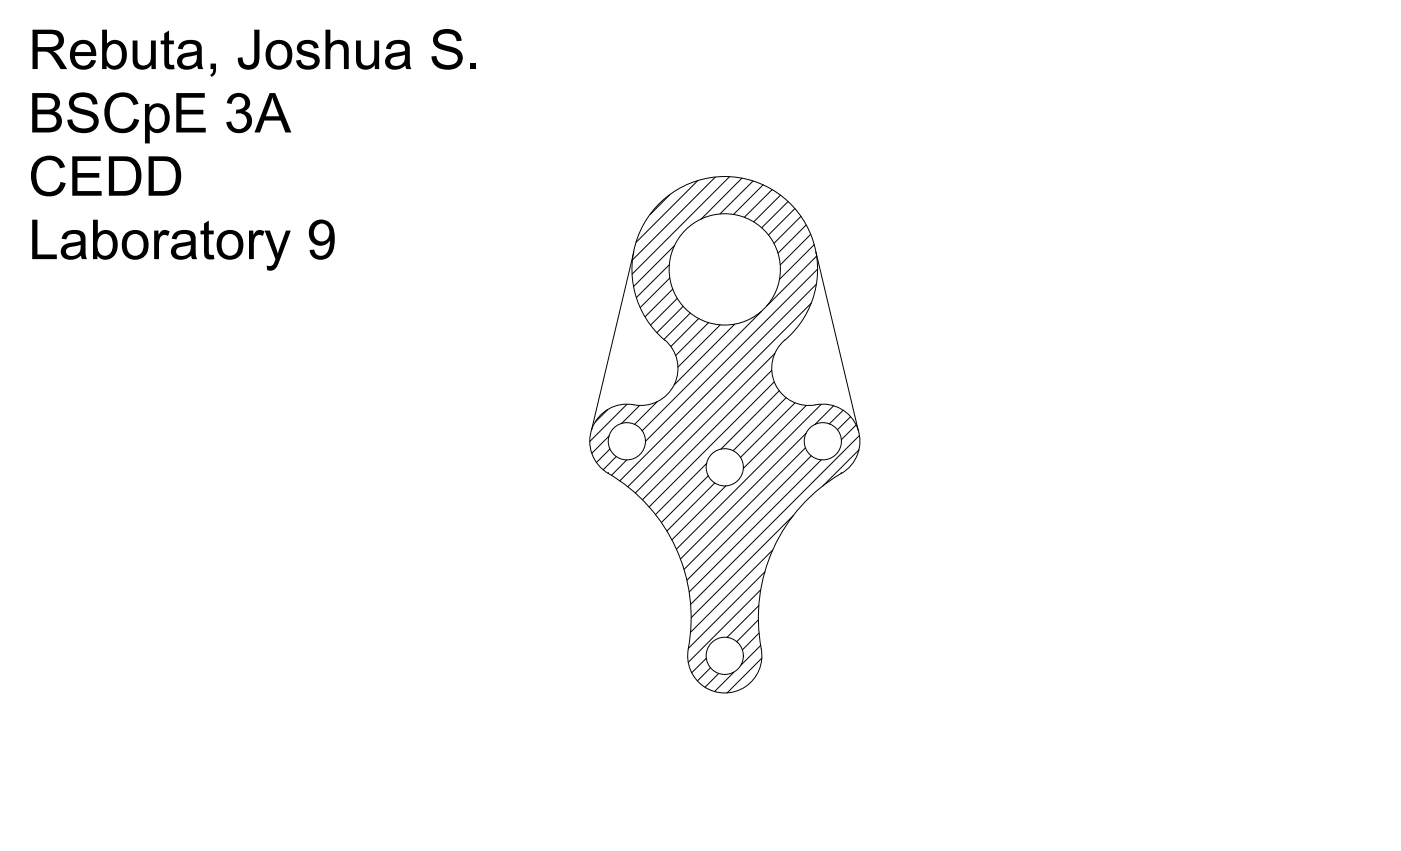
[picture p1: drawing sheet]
<svg xmlns="http://www.w3.org/2000/svg" width="356mm" height="216mm" viewBox="0 0 356 216" stroke-linecap="round" stroke-linejoin="round" font-family="sans-serif">
<!-- layer: 0 -->
<g fill="none" stroke="#000" stroke-width=".25">
<path d="M170 49.4l-4.9 5M177.1 45.8l-15.6 15.7M181.5 45l-20.9 20.9M185.2 44.8l-24.7 24.7M188.3 45.2l-10.4 10.4M191.1 45.9l-8.3 8.4M193.7 46.9l-7.5 7.5M196 48.1l-7.1 7M198.1 49.5l-6.8 6.8M200 51.1l-6.7 6.7M201.8 52.9l-6.7 6.7M203.3 54.9l-6.8 6.8"/>
<path d="M204.6 57.1l-7.1 7.1M205.8 59.4l-7.7 7.8M160.9 63.9l-10.8 45.3M169.9 67.1l-8.4 8.4M170 70.5l-7.5 7.5M170.8 73.3l-7.1 7M171.2 62.3l-10.4 10.4M171.9 75.7l-6.8 6.8M173.4 77.7l-6.6 6.7M175.2 79.4l-6.7 6.7M193.3 79l-30.3 30.3M205.9 76.9l-46.6 46.6"/>
<path d="M206.7 62.1l-8.8 8.8M207.1 63.9l10.7 45.3M207.2 72.1l-49.9 49.9M207.3 65l-12.7 12.6M207.5 68.3l-43.7 43.7M168.7 86.3a23.6 23.6 0 0 1-1.5-34.4 23.6 23.6 0 0 1 34.5 .8 23.6 23.6 0 0 1-3.3 34.4 9.5 9.5 0 0 0-1 11.5 9.5 9.5 0 0 0 10.8 4 9.4 9.4 0 0 1 9.7 6.6 9.4 9.4 0 0 1-4.4 10.9M168.8 86.3a9.5 9.5 0 0 1 2.1 11.8 9.5 9.5 0 0 1-11.1 4.5 9.4 9.4 0 0 0-9.7 6.6 9.4 9.4 0 0 0 4.3 10.9M177.3 80.8l-7 7.1M179.8 81.9l-8.3 8.3M182.8 82.4l-10.7 10.7M186.5 82.3l-15.3 15.3M195.9 94l-32.8 32.8"/>
<path d="M196.5 96.9l-31.7 31.7M196.7 89.7l-35.5 35.4M197.8 99.1l-14.8 14.9M154.3 103.9l-3.3 3.2M154.6 110.6l-4.4 4.4M154.8 113.9l-3.4 3.4M156.4 115.8l-3.3 3.4M159.1 116.7l-3.9 3.9M159.1 102.6l-9.4 9.4M162.3 102.9l-4.6 4.6M166.8 101.9l-5.8 5.8M179.4 117.5l-13 13.1"/>
<path d="M199.5 100.9l-13.4 13.4M201.8 102.2l-13.8 13.8M204.4 113.6l-30.7 30.8M204.6 109.9l-31.8 31.9M204.6 102.9l-15.9 15.9M205.9 115.7l-31.5 31.5M208.4 102.6l-36.7 36.7M208.4 116.7l-33.4 33.5M211.6 103l-4.8 4.7M214 104.1l-3.5 3.5M215.9 105.7l-3.3 3.4M217.3 107.8l-3.8 3.8"/>
<path d="M218 114.1l-9.2 9.2M218.1 110.5l-42.8 42.8M154.3 120.1a42.4 42.4 0 0 1 20.4 44.6M154.4 120.1h.1M179.8 120.7l-11.9 11.8M181.4 122.5l-12.1 12.2M184.2 123.3l-13.6 13.6M196.1 139.5l-20.8 20.9M201.4 130.7l-25.9 26M213.5 120.1h.1M213.6 120.1a42.4 42.4 0 0 0-20.4 44.6M192.5 157.3l-5.5 5.5"/>
<path d="M192.6 153.6l-8.1 8.2M193.1 149.6l-18.4 18.4M194.1 145.1l-19.3 19.3M174.7 164.6a9.4 9.4 0 0 0 9.3 11.2 9.4 9.4 0 0 0 9.2-11.2M179.3 167l-3.7 3.7M180.3 169.4l-3.3 3.4M182.4 170.9l-3.5 3.5M186.3 170.6l-4.9 4.9M192.7 160.6l-4.3 4.3M193.1 163.7l-5 5M193.4 167l-8.9 8.8"/>
<circle cx="184" cy="68.3" r="14.1"/>
<circle cx="159.1" cy="112" r="4.7"/>
<circle cx="184" cy="118.6" r="4.7"/>
<circle cx="208.9" cy="112" r="4.7"/>
<circle cx="184" cy="166.4" r="4.7"/>
</g>
<g font-size="14">
<text x="7.2" y="17.5">Rebuta, Joshua S.</text>
<text x="7.2" y="33.6">BSCpE 3A</text>
<text x="7.2" y="49.7">CEDD</text>
<text x="7.2" y="65.7">Laboratory 9</text>
</g>
</svg>
